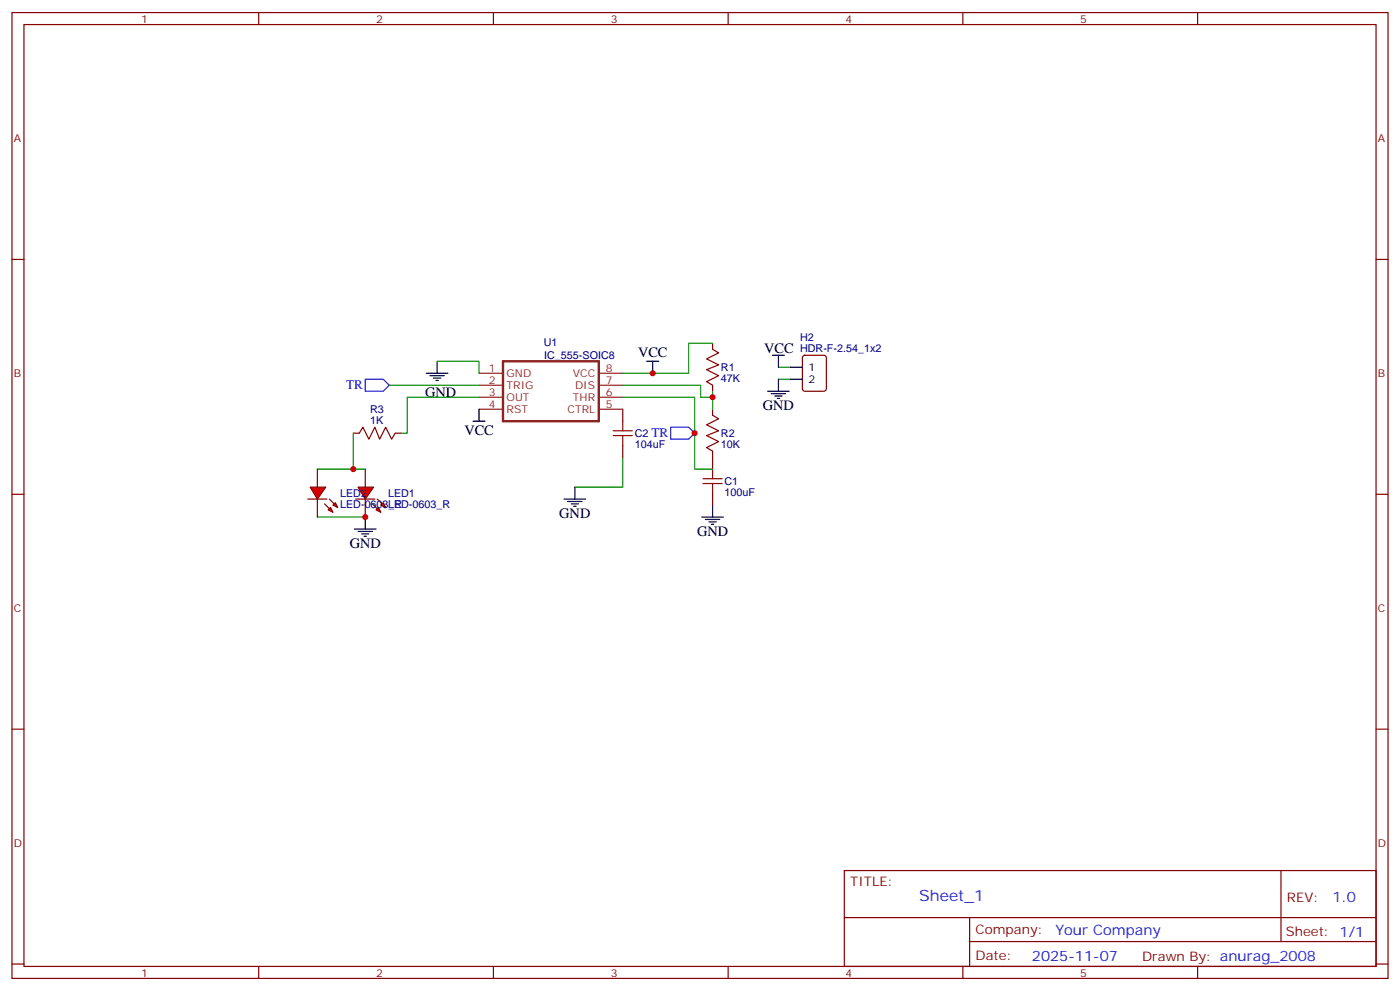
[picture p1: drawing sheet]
<svg xmlns="http://www.w3.org/2000/svg" width="412mm" height="292mm" viewBox="0 0 412 292" stroke-linecap="round" stroke-linejoin="round" font-family="sans-serif">
<g fill="none" stroke="#870000" stroke-width=".35">
<path d="M3.5 3.7h405.4v284.3h-405.4zM7.1 7.2h398.2v277.3h-398.2zM76.2 3.7v3.5M145.3 3.7v3.5M214.5 3.7v3.5M283.6 3.7v3.5M352.8 3.7v3.5M3.5 76.4h3.6M405.3 76.4h3.6M209.9 101.1v1.7l1.8 1.1-3.6 1.8 3.6 1.7-3.6 1.4 3.6 1.8-3.6 1.8 1.8 1v1.8M236.6 104.8l.5-.2h5.6l.7 .4v9.5l-.4 .6-5.9 .1-.7-.5v-9.4zM104.1 127.5h1.7l1.1-1.7 1.8 3.5 1.7-3.5 1.4 3.5 1.8-3.5 1.8 3.5 1-1.8h1.8"/>
<path d="M183.4 120.5v3.5M183.4 131.1v3.5M209.9 120.5v1.7l1.8 1.1-3.6 1.8 3.6 1.7-3.6 1.4 3.6 1.8-3.6 1.8 1.8 1v5.3M3.5 145.5h3.6M209.9 145.2v3.5M405.3 145.5h3.6M3.5 214.7h3.6M405.3 214.7h3.6M248.7 256.3h156.6v28.2h-156.6zM377.3 256.3v20.9M248.7 270.1h156.5M285.6 277.2h119.6"/>
<path d="M285.6 270.1v14.2M3.5 283.8h3.6M76.2 284.5v3.5M145.3 284.5v3.5M214.5 284.5v3.5M283.6 284.5v3.5M352.8 284.5v3.5M405.3 283.8h3.6"/>
</g>
<g fill="none" stroke="#008700" stroke-width=".35">
<path d="M114.7 113.4h26.4M128.8 106.4h12.3v3.5M141.1 116.9h-21.2v10.6h-1.7M183.4 116.9h21.2v21.2h5.3M183.4 113.4h23v3.5h3.5M209.9 101.1h-7.1v8.8h-19.4M209.9 115.2v5.3M229.3 111.7h3.5M229.3 108.1h3.5M93.5 138.1h14.1M104.1 127.5v10.6M183.4 134.6v8.8h-14.1"/>
<path d="M93.5 152.2h14.1"/>
</g>
<g fill="none" stroke="#000" stroke-width=".35">
<path d="M125.6 109.9h6.3M126.6 110.6h4.3M127.7 111.3h2.1M128.4 112h.7M128.8 106.4v3.5M190.5 106.4h3.5M192.3 106.4v3.5M226.1 115.2h6.4M227.2 115.9h4.2M227.5 104.6h3.6M228.2 116.6h2.2M229 117.3h.7"/>
<path d="M229.3 104.6v3.5M229.3 111.7v3.5M232.8 108.1h3.6M232.8 111.7h3.6M139.3 124h3.6M141.1 120.5v3.5M104.4 155.8h6.4M105.5 156.5h4.2M106.5 157.2h2.2M107.2 157.9h.7M107.6 152.2v3.6M166.2 146.9h6.3"/>
<path d="M167.2 147.6h4.2M168.3 148.3h2.1M169 149h.7M169.3 143.4v3.5M206.7 152.2h6.4M207.8 152.9h4.2M208.8 153.6h2.2M209.5 154.3h.8M209.9 148.7v3.5"/>
</g>
<path d="M107.6 111.7h5.3l1.8 1.7-1.8 1.8h-5.3zM197.6 125.8h5.2l1.8 1.7-1.8 1.8h-5.2z" fill="none" stroke="#00f" stroke-width=".35"/>
<path d="M180.6 128.2h5.7M180.6 126.8h5.7M183.4 124v2.8M183.4 128.2v2.9M209.9 138.1v2.8M207.1 142.3h5.6M207.1 140.9h5.6M209.9 142.3v2.9" fill="none" stroke="#a10000" stroke-width=".35"/>
<path d="M148.2 106.4h28.2v17.6h-28.2z" fill="none" stroke="#8c2424" stroke-width=".71"/>
<path d="M141.1 109.9h7.1M141.1 113.4h7.1M141.1 116.9h7.1M176.4 109.9h7M176.4 113.4h7M176.4 116.9h7M141.1 120.5h7.1M176.4 120.5h7" fill="none" stroke="#8c2424" stroke-width=".35"/>
<g fill="#f00" stroke="#870000" stroke-width=".35">
<path d="M105.5 143.4h4.6l-2.5 3.5z"/>
<path d="M104.8 146.9h5.6z"/>
</g>
<g fill="#870000" stroke="#870000" stroke-width=".35">
<path d="M111.1 146.9l1.4 1.4z"/>
<path d="M109.7 148.3l1.4 1.5z"/>
</g>
<g fill="#f00" stroke="#870000" stroke-width=".35">
<path d="M112.2 148.7l.7-.7 .7 1.4z"/>
<path d="M110.8 150.1l.7-.7 .7 1.4z"/>
</g>
<path d="M107.6 138.1v5.3M107.6 146.9v5.3" fill="none" stroke="#870000" stroke-width=".35"/>
<g fill="#f00" stroke="#870000" stroke-width=".35">
<path d="M91.4 143.4h4.6l-2.5 3.5z"/>
<path d="M90.7 146.9h5.6z"/>
</g>
<g fill="#870000" stroke="#870000" stroke-width=".35">
<path d="M97 146.9l1.4 1.4z"/>
<path d="M95.6 148.3l1.4 1.5z"/>
</g>
<g fill="#f00" stroke="#870000" stroke-width=".35">
<path d="M98.1 148.7l.7-.7 .7 1.4z"/>
<path d="M97.4 149.4l.7 1.4-1.4-.7z"/>
</g>
<path d="M93.5 138.1v5.3M93.5 146.9v5.3" fill="none" stroke="#870000" stroke-width=".35"/>
<g fill="#c00">
<circle cx="104.1" cy="138.1" r=".88"/>
<circle cx="204.6" cy="127.5" r=".88"/>
<circle cx="192.3" cy="109.9" r=".88"/>
<circle cx="209.9" cy="116.9" r=".88"/>
<circle cx="107.6" cy="152.2" r=".88"/>
</g>
<text font-size="4.6" fill="#00f" x="270.8" y="265.3">Sheet_1</text>
<g font-size="4.2">
<text x="187.9" y="105.2">VCC</text>
<text x="225.1" y="103.9">VCC</text>
<text x="125.2" y="116.9">GND</text>
<text x="224.7" y="120.8">GND</text>
<text x="136.8" y="128">VCC</text>
<text x="164.7" y="152.6">GND</text>
<text x="103" y="161.4">GND</text>
<text x="205.3" y="157.9">GND</text>
</g>
<g font-size="4.2" fill="#00f">
<text x="392.5" y="265.6">1.0</text>
<text x="310.9" y="275.1">Your Company</text>
<text x="304" y="282.9">2025-11-07</text>
</g>
<g font-size="3.9" fill="#00f">
<text x="102" y="114.6">TR</text>
<text x="191.9" y="128.7">TR</text>
</g>
<g font-size="3.9" fill="#800">
<text x="250.5" y="260.9">TITLE:</text>
<text x="379.1" y="265.6">REV:</text>
<text x="287.4" y="275.1">Company:</text>
<text x="378.7" y="275.7">Sheet: 1/1</text>
<text x="287.4" y="282.8">Date:</text>
<text x="336.4" y="282.8">Drawn By: anurag_2008</text>
</g>
<g font-size="3.2" fill="#800">
<text x="41.6" y="6.7">1</text>
<text x="110.8" y="6.7">2</text>
<text x="179.9" y="6.7">3</text>
<text x="249.1" y="6.7">4</text>
<text x="318.2" y="6.7">5</text>
<text x="4.1" y="41.8">A</text>
<text x="405.9" y="41.8">A</text>
<text x="4.1" y="110.9">B</text>
<text x="405.9" y="110.9">B</text>
<text x="4.1" y="180.1">C</text>
<text x="405.9" y="180.1">C</text>
<text x="4.1" y="249.2">D</text>
<text x="405.9" y="249.2">D</text>
<text x="41.6" y="287.5">1</text>
<text x="110.8" y="287.5">2</text>
<text x="179.9" y="287.5">3</text>
<text x="249.1" y="287.5">4</text>
<text x="318.2" y="287.5">5</text>
</g>
<g font-size="3.2" fill="#000080">
<text x="160.2" y="102">U1</text>
<text x="235.7" y="100.3">H2</text>
<text x="160.3" y="105.7">IC_555-SOIC8</text>
<text x="235.7" y="103.5">HDR-F-2.54_1x2</text>
<text x="212.4" y="112.4">47K</text>
<text x="212.4" y="109.3">R1</text>
<text x="109" y="124.7">1K</text>
<text x="109" y="121.5">R3</text>
<text x="187" y="131.9">104uF</text>
<text x="187" y="128.7">C2</text>
<text x="212.4" y="131.9">10K</text>
<text x="212.4" y="128.7">R2</text>
<text x="213.4" y="142.8">C1</text>
<text x="100.2" y="149.5">LED-0603_R</text>
<text x="100.2" y="146.3">LED2</text>
<text x="114.3" y="149.5">LED-0603_R</text>
<text x="114.3" y="146.3">LED1</text>
<text x="213.4" y="146">100uF</text>
</g>
<g font-size="3.2" fill="#8d2323">
<text x="144" y="109.5">1</text>
<text x="144" y="113.1">2</text>
<text x="149.2" y="110.9">GND</text>
<text x="168.7" y="110.9">VCC</text>
<text x="178.5" y="109.5">8</text>
<text x="178.5" y="113.1">7</text>
<text x="144" y="116.6">3</text>
<text x="149.2" y="114.5">TRIG</text>
<text x="149.2" y="118">OUT</text>
<text x="168.8" y="118">THR</text>
<text x="169.4" y="114.5">DIS</text>
<text x="178.5" y="116.6">6</text>
<text x="144" y="120.1">4</text>
<text x="149.2" y="121.5">RST</text>
<text x="167.2" y="121.5">CTRL</text>
<text x="178.5" y="120.1">5</text>
</g>
<g font-size="3.2">
<text x="238.1" y="109.2">1</text>
<text x="238.1" y="112.7">2</text>
</g>
</svg>
